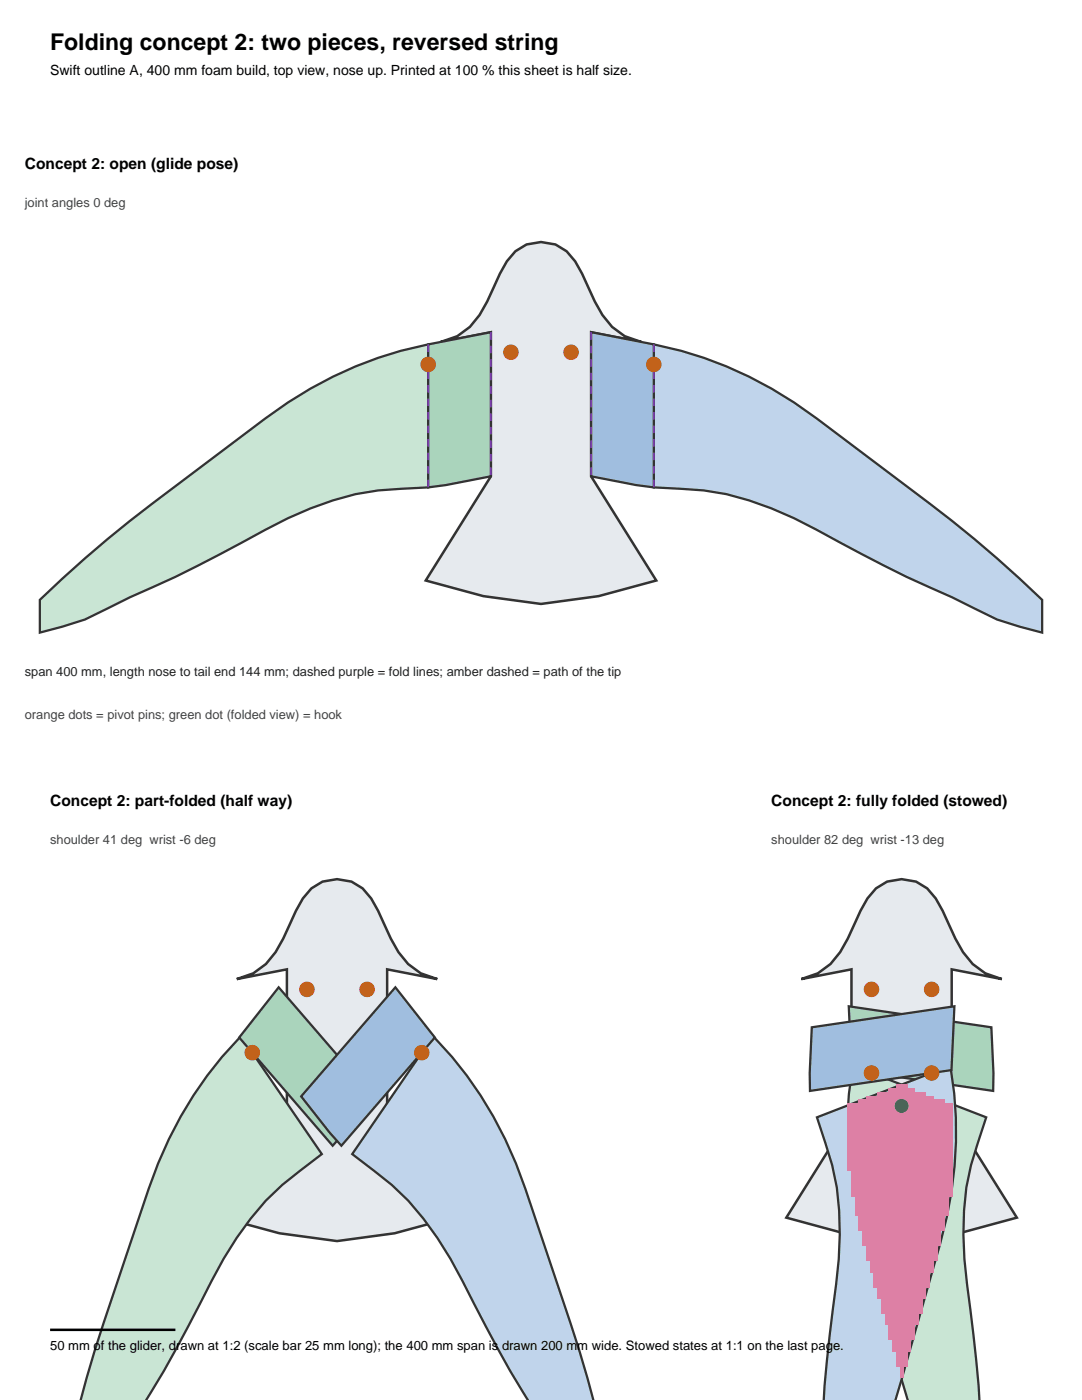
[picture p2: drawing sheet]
<svg xmlns="http://www.w3.org/2000/svg" width="216mm" height="279mm" viewBox="0 0 216 279" stroke-linecap="round" stroke-linejoin="round" font-family="sans-serif">
<path d="M102.8 50.1a8 8 0 0 1 12 2.1l1.3 2.4 2.6 5.6 1.5 2.7 1.9 2.3 2.6 1.9 3.3 1.1-10-1.9v28.8l13 20.8-11.5 3.1-11.5 1.5-11.5-1.5-11.5-3.1 13-20.8v-28.8l-10 1.9 3.2-1.1 2.6-1.9 1.9-2.3 1.5-2.7 2.6-5.6 1.3-2.4z" fill="#e6eaee" stroke="#333" stroke-width=".5"/>
<path d="M8 119.7a253.9 253.9 0 0 1 27-22.6l9-6.8a178.1 178.1 0 0 1 18-12.7 77 77 0 0 1 23.4-8.9v28.6l-5.4 .3a48.9 48.9 0 0 0-18 3.9 193.5 193.5 0 0 0-18 9.1 207.1 207.1 0 0 1-18 8.6l-9 4.4-4.5 1.5-4.5 1.2z" fill="#c9e5d4" stroke="#333" stroke-width=".45"/>
<path d="M85.4 68.7l12.6-2.4v28.8l-9 1.7-3.6 .5z" fill="#aad4bc" stroke="#333" stroke-width=".45"/>
<path d="M130.5 68.7a78.6 78.6 0 0 1 32.5 14.8l18 13.6a253.9 253.9 0 0 1 27 22.6v6.6l-4.5-1.2-4.5-1.5a264.5 264.5 0 0 0-18-8.4l-9-4.6a193.5 193.5 0 0 0-18-9.1 48.9 48.9 0 0 0-18-3.9l-5.5-.3z" fill="#c0d4eb" stroke="#333" stroke-width=".45"/>
<path d="M118 66.3l12.5 2.4v28.6l-3.5-.5-9-1.7z" fill="#a0bedf" stroke="#333" stroke-width=".45"/>
<path d="M85.4 68.7v28.6M98 66.3v28.8M118 66.3v28.8M130.5 68.7v28.6" fill="none" stroke="#7a3fb0" stroke-width=".35" stroke-dasharray="1.5 1.2" stroke-linecap="butt"/>
<g fill="#c2621a" stroke="#c2621a" stroke-width=".4">
<circle cx="114" cy="70.3" r="1.35"/>
<circle cx="130.5" cy="72.7" r="1.35"/>
<circle cx="102" cy="70.3" r="1.35"/>
<circle cx="85.4" cy="72.7" r="1.35"/>
</g>
<path d="M62.1 177.3a8 8 0 0 1 12 2l1.3 2.5 2.6 5.5 1.5 2.7 1.9 2.4 2.6 1.8 3.2 1.2-10-1.9v28.7l13 20.8-11.5 3.1-11.5 1.6-11.5-1.6-11.5-3.1 13-20.8v-28.7l-10 1.9 3.3-1.2 2.6-1.8 1.9-2.4 1.5-2.7 2.6-5.5 1.3-2.5z" fill="#e6eaee" stroke="#333" stroke-width=".5"/>
<path d="M48.1 206.8l16.1 23.5-4.3 3.4a48.9 48.9 0 0 0-12.7 13.4 193.6 193.6 0 0 0-9.7 17.7l-4.8 8.8-2.6 4.3-2.6 1.5h-14.5h2.7l1.6-4.4a1125.4 1125.4 0 0 1 14.3-42.8 77.8 77.8 0 0 1 16.5-25.4z" fill="#c9e5d4" stroke="#333" stroke-width=".45"/>
<path d="M55.6 197l18.8 21.8-5.7 7.2-2.3 2.7-18.7-21.6z" fill="#aad4bc" stroke="#333" stroke-width=".45"/>
<path d="M86.4 206.8a78.7 78.7 0 0 1 18.5 30.5l8.9 26.7 3.4 11 1.6 4.4h2.7h-14.5l-2.6-1.5a283.6 283.6 0 0 1-12.1-22.2 71.5 71.5 0 0 0-10.8-16.1l-3.3-3.1-7.9-6.2z" fill="#c0d4eb" stroke="#333" stroke-width=".45"/>
<path d="M78.9 197l7.9 10.1-18.7 21.6-2.3-2.7-5.7-7.2z" fill="#a0bedf" stroke="#333" stroke-width=".45"/>
<g fill="#c2621a" stroke="#c2621a" stroke-width=".4">
<circle cx="73.2" cy="197.5" r="1.35"/>
<circle cx="84.2" cy="210.1" r="1.35"/>
<circle cx="61.2" cy="197.5" r="1.35"/>
<circle cx="50.3" cy="210.1" r="1.35"/>
</g>
<path d="M174.8 177.3a8 8 0 0 1 11.9 2l1.4 2.5 2.5 5.5 1.6 2.7 1.9 2.4 2.5 1.8 3.3 1.2-10-1.9v28.7l13 20.8-11.5 3.1-11.5 1.6-11.5-1.6-11.5-3.1 13-20.8v-28.7l-10 1.9 3.3-1.2 2.5-1.8 1.9-2.4 1.6-2.7 2.5-5.5 1.4-2.5z" fill="#e6eaee" stroke="#333" stroke-width=".5"/>
<path d="M170.2 212.7l26.6 10.3-1.7 5.2a48.9 48.9 0 0 0-2.9 18.2 193.3 193.3 0 0 0 2.1 20.1l1.3 12.9h1.1h-15.1l-1.7-4-4.6-16.2a177.7 177.7 0 0 1-5.4-21.4 77 77 0 0 1 .3-25.1z" fill="#c9e5d4" stroke="#333" stroke-width=".45"/>
<path d="M169.4 200.8l28.4 4.2 .4 9.2v3.5l-28.3-4.1z" fill="#aad4bc" stroke="#333" stroke-width=".45"/>
<path d="M163 223l26.6-10.3a78.6 78.6 0 0 1-2 35.6l-7.7 27.1-1.7 4h-15.1h1.1l1.4-12.9a193.3 193.3 0 0 0 2-20.1 48.9 48.9 0 0 0-2.9-18.2z" fill="#c0d4eb" stroke="#333" stroke-width=".45"/>
<path d="M162 205l28.4-4.2-.5 12.8-28.3 4.1v-3.5z" fill="#a0bedf" stroke="#333" stroke-width=".45"/>
<g fill="#dd80a5">
<path d="M178.8 216.4h2.2v.8h-2.2z"/>
<path d="M177.3 217.2h5.2v.7h-5.2z"/>
<path d="M175 217.9h9.8v.8h-9.8z"/>
<path d="M172.8 218.7h13.5v.7h-13.5z"/>
<path d="M171.3 219.4h17.2v.8h-17.2z"/>
<path d="M169 220.2h21v.7h-21z"/>
<path d="M169 220.9h21v.8h-21z"/>
<path d="M169 221.7h21v.7h-21z"/>
<path d="M169 222.4h21v.8h-21z"/>
<path d="M169 223.2h21v.7h-21z"/>
<path d="M169 223.9h21v.8h-21z"/>
<path d="M169 224.7h21v.7h-21z"/>
<path d="M169 225.4h21v.8h-21z"/>
<path d="M169 226.2h21v.7h-21z"/>
<path d="M169 226.9h21v.8h-21z"/>
<path d="M169 227.7h21v.7h-21z"/>
<path d="M169 228.4h21v.8h-21z"/>
<path d="M169 229.2h21v.7h-21z"/>
<path d="M169 229.9h21v.8h-21z"/>
<path d="M169 230.7h21v.7h-21z"/>
<path d="M169 231.4h21v.8h-21z"/>
<path d="M169 232.2h21v.7h-21z"/>
<path d="M169 232.9h21v.8h-21z"/>
<path d="M169.8 233.7h20.2v.7h-20.2z"/>
<path d="M169.8 234.4h20.2v.8h-20.2z"/>
<path d="M169.8 235.2h20.2v.7h-20.2z"/>
<path d="M169.8 235.9h20.2v.8h-20.2z"/>
<path d="M169.8 236.7h20.2v.7h-20.2z"/>
<path d="M169.8 237.4h20.2v.8h-20.2z"/>
<path d="M169.8 238.2h20.2v.7h-20.2z"/>
<path d="M170.5 238.9h18.8v.8h-18.8z"/>
<path d="M170.5 239.7h18.8v.7h-18.8z"/>
<path d="M170.5 240.4h18.8v.8h-18.8z"/>
<path d="M170.5 241.2h18.8v.7h-18.8z"/>
<path d="M170.5 241.9h18.8v.8h-18.8z"/>
<path d="M171.3 242.7h17.2v.7h-17.2z"/>
<path d="M171.3 243.4h17.2v.8h-17.2z"/>
<path d="M171.3 244.2h17.2v.7h-17.2z"/>
<path d="M171.3 244.9h17.2v.8h-17.2z"/>
<path d="M172 245.7h15.8v.7h-15.8z"/>
<path d="M172 246.4h15.8v.8h-15.8z"/>
<path d="M172 247.2h15.8v.7h-15.8z"/>
<path d="M172 247.9h15.8v.8h-15.8z"/>
<path d="M172.8 248.7h14.2v.7h-14.2z"/>
<path d="M172.8 249.4h14.2v.8h-14.2z"/>
<path d="M172.8 250.2h14.2v.7h-14.2z"/>
<path d="M172.8 250.9h14.2v.8h-14.2z"/>
<path d="M173.5 251.7h12.8v.7h-12.8z"/>
<path d="M173.5 252.4h12.8v.8h-12.8z"/>
<path d="M173.5 253.2h12.8v.7h-12.8z"/>
<path d="M174.3 253.9h11.2v.8h-11.2z"/>
<path d="M174.3 254.7h11.2v.7h-11.2z"/>
<path d="M174.3 255.4h11.2v.8h-11.2z"/>
<path d="M174.3 256.2h11.2v.7h-11.2z"/>
<path d="M175 256.9h9.8v.8h-9.8z"/>
<path d="M175 257.7h9.8v.7h-9.8z"/>
<path d="M175 258.4h9.8v.8h-9.8z"/>
<path d="M175.8 259.2h8.2v.7h-8.2z"/>
<path d="M175.8 259.9h8.2v.8h-8.2z"/>
<path d="M175.8 260.7h8.2v.7h-8.2z"/>
<path d="M175.8 261.4h8.2v.8h-8.2z"/>
<path d="M176.5 262.2h6.8v.7h-6.8z"/>
<path d="M176.5 262.9h6.8v.8h-6.8z"/>
<path d="M176.5 263.7h6.8v.7h-6.8z"/>
<path d="M177.3 264.4h5.2v.8h-5.2z"/>
<path d="M177.3 265.2h5.2v.7h-5.2z"/>
<path d="M177.3 265.9h5.2v.8h-5.2z"/>
<path d="M177.3 266.7h5.2v.7h-5.2z"/>
<path d="M178 267.4h3.8v.8h-3.8z"/>
<path d="M178 268.2h3.8v.7h-3.8z"/>
<path d="M178 268.9h3.8v.8h-3.8z"/>
<path d="M178.8 269.7h2.2v.7h-2.2z"/>
<path d="M178.8 270.4h2.2v.8h-2.2z"/>
<path d="M178.8 271.2h2.2v.7h-2.2z"/>
<path d="M178.8 271.9h2.2v.8h-2.2z"/>
<path d="M179.5 272.7h.8v.7h-.8z"/>
<path d="M179.5 273.4h.8v.8h-.8z"/>
<path d="M179.5 274.2h.8v.7h-.8z"/>
</g>
<g fill="#c2621a" stroke="#c2621a" stroke-width=".4">
<circle cx="185.9" cy="197.5" r="1.35"/>
<circle cx="185.9" cy="214.1" r="1.35"/>
<circle cx="173.9" cy="197.5" r="1.35"/>
<circle cx="173.9" cy="214.1" r="1.35"/>
</g>
<circle cx="179.9" cy="220.7" r="1.17" fill="#1b7f3f" stroke="#1b7f3f" stroke-width=".4"/>
<path d="M10 265.4h25" fill="none" stroke="#000" stroke-width=".5"/>
<text font-size="4.6" x="10" y="10">Folding concept 2: two pieces, reversed string</text>
<g font-size="3.1">
<text x="5" y="33.7">Concept 2: open (glide pose)</text>
<text x="10" y="160.9">Concept 2: part-folded (half way)</text>
<text x="153.9" y="160.9">Concept 2: fully folded (stowed)</text>
</g>
<text font-size="2.8" x="10" y="15">Swift outline A, 400 mm foam build, top view, nose up. Printed at 100 % this sheet is half size.</text>
<g font-size="2.6" fill="#444">
<text x="5" y="41.3">joint angles 0 deg</text>
<text x="5" y="143.5">orange dots = pivot pins; green dot (folded view) = hook</text>
<text x="10" y="168.4">shoulder 41 deg wrist -6 deg</text>
<text x="153.9" y="168.4">shoulder 82 deg wrist -13 deg</text>
</g>
<text font-size="2.6" fill="#222" x="5" y="134.9">span 400 mm, length nose to tail end 144 mm; dashed purple = fold lines; amber dashed = path of the tip</text>
<text font-size="2.6" x="10" y="269.4">50 mm of the glider, drawn at 1:2 (scale bar 25 mm long); the 400 mm span is drawn 200 mm wide. Stowed states at 1:1 on the last page.</text>
</svg>
